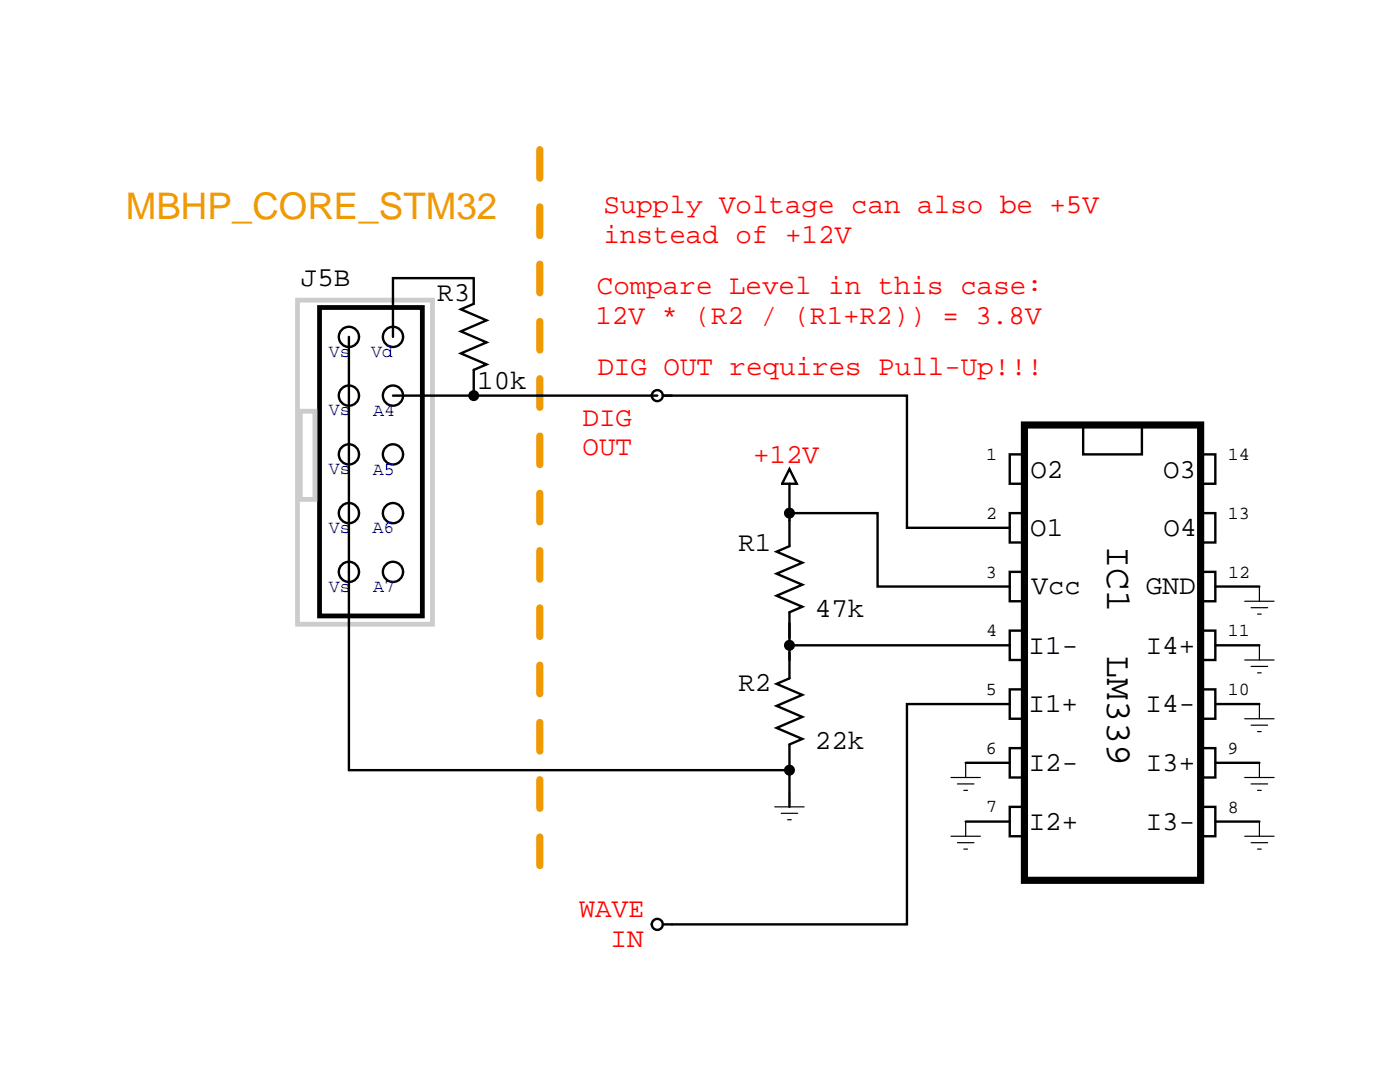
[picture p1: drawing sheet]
<svg xmlns="http://www.w3.org/2000/svg" width="279mm" height="216mm" viewBox="0 0 279 216" stroke-linecap="round" stroke-linejoin="round" font-family="sans-serif">
<path d="M204.4 84.8h35.2v90.9h-35.2z" fill="none" stroke="#000" stroke-width="1.4"/>
<g fill="none" stroke="#000" stroke-width=".48">
<path d="M69.6 67.2v86.5h88M78.4 67.2v-11.7h16.1v5.1l-2.5 1.1 5.1 2.2-5.1 2.2 5.1 2.2-5.1 2.2 5.1 2.2-2.6 1.1v5.1M78.4 78.9h52.8M132.3 78.9h1.8M132.6 78.9h48.4v26.4h20.5M157.6 96.5v12.5l-2.6 1.1 5.1 2.2-5.1 2.2 5.1 2.2-5.1 2.2 5.1 2.2-2.5 1.1v13.2l-2.6 1.1 5.1 2.2-5.1 2.2 5.1 2.2-5.1 2.2 5.1 2.1-2.5 1.1v12.5M157.6 93.6l1.4 2.9h-2.9zM201.5 90.7h2.9v5.8h-2.9zM216.2 84.8h11.7v5.9h-11.7zM239.6 90.7h2.9v5.8h-2.9zM157.6 102.4h17.5v14.6h26.4M201.5 102.4h2.9v5.8h-2.9z"/>
<path d="M201.5 114.1h2.9v5.9h-2.9zM239.6 102.4h2.9v5.8h-2.9zM239.6 114.1h2.9v5.9h-2.9zM242.5 117h8.8M157.6 128.8h43.9M201.5 125.8h2.9v5.9h-2.9zM201.5 137.6h2.9v5.8h-2.9zM239.6 125.8h2.9v5.9h-2.9zM239.6 137.6h2.9v5.8h-2.9zM242.5 128.8h8.8M192.7 152.2h8.8M201.5 149.3h2.9v5.8h-2.9z"/>
<path d="M201.5 140.5h-20.5v43.9h-48.7M239.6 149.3h2.9v5.8h-2.9zM242.5 140.5h8.8M242.5 152.2h8.8M192.7 163.9h8.8M201.5 161h2.9v5.9h-2.9zM239.6 161h2.9v5.9h-2.9zM242.5 163.9h8.8"/>
<circle cx="69.6" cy="78.9" r="2.02"/>
<circle cx="69.6" cy="67.2" r="2.02"/>
<circle cx="78.4" cy="78.9" r="2.02"/>
<circle cx="78.4" cy="67.2" r="2.02"/>
<circle cx="131.2" cy="78.9" r="1.1"/>
<circle cx="69.6" cy="90.7" r="2.02"/>
<circle cx="78.4" cy="90.7" r="2.02"/>
<circle cx="69.6" cy="102.4" r="2.02"/>
<circle cx="69.6" cy="114.1" r="2.02"/>
<circle cx="78.4" cy="102.4" r="2.02"/>
<circle cx="78.4" cy="114.1" r="2.02"/>
<circle cx="131.2" cy="184.4" r="1.1"/>
</g>
<g fill="#000">
<circle cx="94.5" cy="78.9" r="1.1"/>
<circle cx="157.6" cy="102.4" r="1.1"/>
<circle cx="157.6" cy="128.8" r="1.1"/>
<circle cx="157.6" cy="153.7" r="1.1"/>
</g>
<g fill="none" stroke="#000" stroke-width=".24">
<path d="M248.4 120h5.9M251.3 117v3M248.4 131.7h5.9M249.7 121.3h3.3M249.7 133h3.3M251 122.5h.7M251 134.3h.7M251.3 128.8v2.9M157.6 158.1v2.9M189.8 155.1h5.9M191.1 156.4h3.3M192.4 157.7h.7"/>
<path d="M192.7 152.2v2.9M248.4 143.4h5.9M248.4 155.1h5.9M249.7 144.7h3.3M249.7 156.4h3.3M251 146h.7M251 157.7h.7M251.3 140.5v2.9M251.3 152.2v2.9M154.6 161h5.9M155.9 162.3h3.3M157.2 163.6h.7"/>
<path d="M189.8 166.9h5.9M191.1 168.1h3.3M192.4 169.4h.7M192.7 163.9v3M248.4 166.9h5.9M249.7 168.1h3.3M251 169.4h.7M251.3 163.9v3"/>
</g>
<path d="M63.8 61.4h20.5v61.5h-20.5z" fill="none" stroke="#000" stroke-width=".95"/>
<path d="M59.4 59.9h26.9v64.7h-26.9zM59.9 82.1h3v17.5h-3z" fill="none" stroke="#ccc" stroke-width=".95"/>
<path d="M107.7 172.7v-146.5" fill="none" stroke="#ee9a00" stroke-width="1.4" stroke-dasharray="5.7 5.7"/>
<text font-size="7.3" fill="#ee9a00" x="25.1" y="43.8">MBHP_CORE_STM32</text>
<g font-size="7.3">
<text x="220.9" y="108.9" transform="rotate(90 220.9 108.9)">IC1</text>
<text x="220.9" y="130.9" transform="rotate(90 220.9 130.9)">LM339</text>
</g>
<g font-size="5.5" fill="#f00">
<text x="120.4" y="42.5">Supply Voltage can also be +5V</text>
<text x="120.4" y="48.4">instead of +12V</text>
<text x="119.1" y="58.7">Compare Level in this case:</text>
<text x="118.8" y="64.7">12V * (R2 / (R1+R2)) = 3.8V</text>
<text x="119.2" y="74.8">DIG OUT requires Pull-Up!!!</text>
<text x="116.3" y="84.9">DIG</text>
<text x="116.3" y="90.8">OUT</text>
<text x="150.3" y="92.4">+12V</text>
<text x="115.5" y="183.1">WAVE</text>
<text x="121.9" y="188.9">IN</text>
</g>
<g font-size="5.5">
<text x="60.1" y="57.2">J5B</text>
<text x="87.3" y="60.1">R3</text>
<text x="95.2" y="77.7">10k</text>
<text x="205.6" y="95.3">O2</text>
<text x="232.1" y="95.3">O3</text>
<text x="205.6" y="107">O1</text>
<text x="232.2" y="107">O4</text>
<text x="147.4" y="109.9">R1</text>
<text x="205.9" y="118.6">Vcc</text>
<text x="228.7" y="118.6">GND</text>
<text x="162.6" y="123.1">47k</text>
<text x="205.3" y="130.4">I1-</text>
<text x="228.7" y="130.4">I4+</text>
<text x="147.4" y="137.8">R2</text>
<text x="205.3" y="142.2">I1+</text>
<text x="228.6" y="142.1">I4-</text>
<text x="162.6" y="149.5">22k</text>
<text x="205.3" y="153.9">I2-</text>
<text x="228.7" y="153.9">I3+</text>
<text x="205.3" y="165.6">I2+</text>
<text x="228.7" y="165.6">I3-</text>
</g>
<g font-size="3.7" fill="#00f">
<text x="65.6" y="71.2">Vs</text>
<text x="74.1" y="71.3">Vd</text>
<text x="65.6" y="82.9">Vs</text>
<text x="74.5" y="83">A4</text>
<text x="65.6" y="94.6">Vs</text>
<text x="74.4" y="94.7">A5</text>
<text x="65.6" y="106.3">Vs</text>
<text x="74.4" y="106.5">A6</text>
<text x="65.6" y="118.1">Vs</text>
<text x="74.5" y="118.1">A7</text>
</g>
<g font-size="3.7">
<text x="196.8" y="91.8">1</text>
<text x="245.1" y="91.8">14</text>
<text x="196.8" y="103.5">2</text>
<text x="245.1" y="103.5">13</text>
<text x="196.8" y="115.2">3</text>
<text x="245.1" y="115.2">12</text>
<text x="196.8" y="126.9">4</text>
<text x="245.1" y="127">11</text>
<text x="196.7" y="138.7">5</text>
<text x="245.1" y="138.7">10</text>
<text x="196.7" y="150.4">6</text>
<text x="245" y="150.4">9</text>
<text x="196.8" y="162.1">7</text>
<text x="245.1" y="162.1">8</text>
</g>
</svg>
